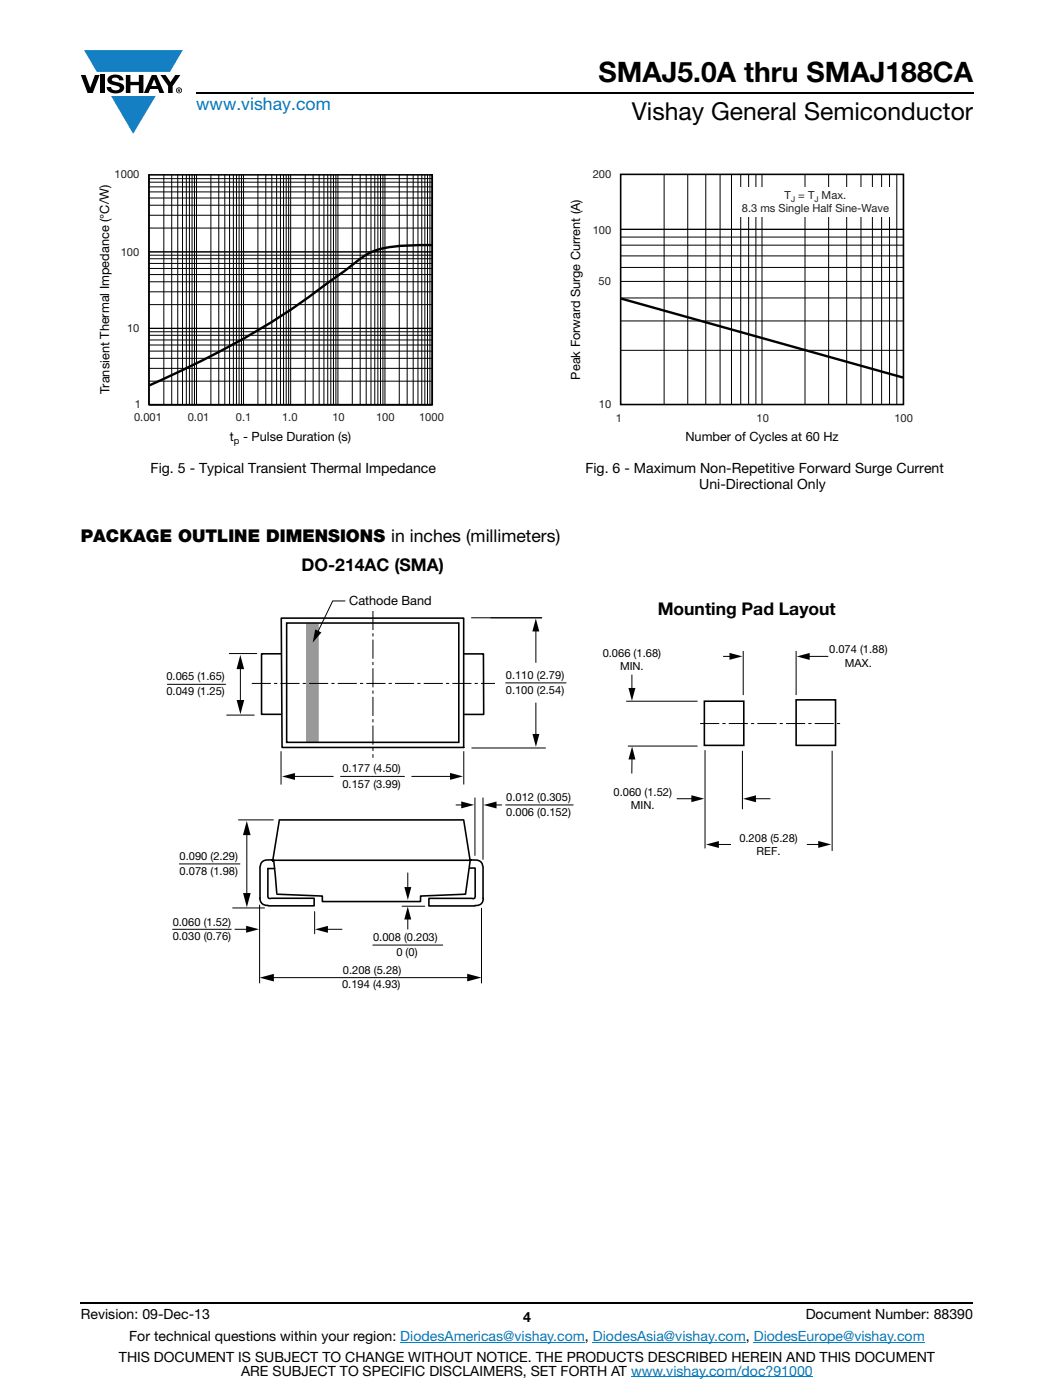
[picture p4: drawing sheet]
<svg xmlns="http://www.w3.org/2000/svg" width="210mm" height="279mm" viewBox="0 0 210 279" stroke-linecap="round" stroke-linejoin="round" font-family="sans-serif">
<g fill="#147fc3">
<path d="M16.8 10h19.7l-2.6 4.3h-1.1h-13.5z"/>
<path d="M22.2 19.2h8.9l-4.5 7.5z"/>
</g>
<g fill="#000">
<path d="M16.1 15h1l.9 2.5 .9-2.5h1l-1.4 3.6h-1zM20 15h.9v3.6h-.9zM21.8 15.3a2.1 2.1 0 0 1 2.7 .3l.1 .4h-.8a.79 .79 0 0 0-.7-.5 .79 .79 0 0 0-.8 .4l.2 .3 1 .2a1.08 1.08 0 0 1 1.3 1 1.08 1.08 0 0 1-1.1 1.2 1.73 1.73 0 0 1-2.4-1.2h.9a.96 .96 0 0 0 .8 .6 .96 .96 0 0 0 .9-.4 1.31 1.31 0 0 0-1.2-.6 1.03 1.03 0 0 1-1.1-.6 1.03 1.03 0 0 1 .2-1.1zM25.1 15h.9v1.3h1.7v-1.3h.9v3.6h-.9v-1.6h-1.7v1.6h-.9zM32 15h1l1 1.4 1-1.4h1l-1.6 2.2v1.4h-.9v-1.4z"/>
<path d="M30.7 15.9l.6 1.3h-1.1zM30.3 15l-1.6 3.6h.9l.4-.8h1.5l.3 .8h1l-1.6-3.6z"/>
<path d="M35.6 17.8h.2v.2h-.2zM35.5 17.7v.7h.1v-.3l.4 .3-.2-.3 .2-.2-.1-.2z"/>
<path d="M35.3 18a.46 .46 0 0 1 .9 0 .46 .46 0 0 1-.9 0zM35.1 18a.6 .6 0 0 0 1.2 0 .6 .6 0 0 0-1.2 0z"/>
</g>
<path d="M39.1 18.6h155M16.1 260h178" fill="none" stroke="#000" stroke-width=".36"/>
<path d="M79.9 267.9h36.8M118.3 267.9h30.5M125.9 274.8h36.3M150.4 267.9h34.1" fill="none" stroke="#007ec4" stroke-width=".2"/>
<path d="M19.6 33.7h69v55.5h-69z" fill="#fff"/>
<g fill="none" stroke="#000" stroke-width=".2">
<path d="M29.7 35.7h56.6M29.7 36.4h56.6M29.7 37.3h56.6M29.7 38.3h56.6M29.7 39.5h56.6M29.8 34.8v45.9M32.7 34.8v45.9M34.3 34.8v45.9M35.5 34.8v45.9M36.4 34.8v45.9M37.2 34.8v45.9M37.8 34.8v45.9"/>
<path d="M38.3 34.8v45.9M38.8 34.8v45.9M39.2 34.8v45.9M42.1 34.8v45.9M43.6 34.8v45.9M44.8 34.8v45.9M45.8 34.8v45.9M46.6 34.8v45.9M47.2 34.8v45.9M47.7 34.8v45.9M48.2 34.8v45.9M48.6 34.8v45.9"/>
<path d="M51.4 34.8v45.9M53 34.8v45.9M54.2 34.8v45.9M55.2 34.8v45.9M55.9 34.8v45.9M56.6 34.8v45.9M57.1 34.8v45.9M57.6 34.8v45.9M58 34.8v45.9M60.9 34.8v45.9M62.5 34.8v45.9M63.7 34.8v45.9"/>
<path d="M64.6 34.8v45.9M65.4 34.8v45.9M66 34.8v45.9M66.5 34.8v45.9M67 34.8v45.9M67.4 34.8v45.9M70.3 34.8v45.9M71.8 34.8v45.9M73.1 34.8v45.9M74 34.8v45.9M74.8 34.8v45.9M75.4 34.8v45.9"/>
<path d="M75.9 34.8v45.9M76.4 34.8v45.9M76.8 34.8v45.9M79.6 34.8v45.9M81.2 34.8v45.9M82.4 34.8v45.9M83.4 34.8v45.9M84.1 34.8v45.9M84.8 34.8v45.9M85.3 34.8v45.9M85.8 34.8v45.9M86.2 34.8v45.9"/>
<path d="M29.7 50.9h56.6M29.7 51.6h56.6M29.7 52.6h56.6M29.7 53.6h56.6M29.7 54.8h56.6M29.7 58.2h56.6M29.7 50.3h56.6M29.7 56.2h56.6M29.7 43h56.6M29.7 45.5h56.6M29.7 41h56.6M29.7 66.2h56.6"/>
<path d="M29.7 66.9h56.6M29.7 67.9h56.6M29.7 68.9h56.6M29.7 70.1h56.6M29.7 73.5h56.6M29.7 76.1h56.6M29.7 71.5h56.6M29.7 65.5h56.6M29.7 60.8h56.6M29.7 80.8h56.6"/>
</g>
<path d="M29.7 34.9h56.5v45.9h-56.5z" fill="none" stroke="#000" stroke-width=".32"/>
<path d="M86.2 48.9h-2.5a23.7 23.7 0 0 0-10.1 1.6l-1.6 1a348.1 348.1 0 0 1-17.6 12.6 197.9 197.9 0 0 1-24.6 12.8" fill="none" stroke="#000" stroke-width=".48"/>
<path d="M113.6 33.7h68.5v54.9h-68.5z" fill="#fff"/>
<g fill="none" stroke="#000" stroke-width=".2">
<path d="M132.5 34.8v45.9M137.2 34.8v45.9M140.8 34.8v45.9M143.6 34.8v45.9M145.9 34.8v45.9M147.8 34.8v45.9M149.3 34.8v45.9M150.8 34.8v45.9M152 34.8v45.9M160.6 34.8v45.9M165.3 34.8v45.9M168.9 34.8v45.9"/>
<path d="M171.8 34.8v45.9M174 34.8v45.9M175.9 34.8v45.9M177.4 34.8v45.9M178.9 34.8v45.9M123.8 45.8h56.4M123.8 59.5h56.4M123.8 56.2h56.4M123.8 53.4h56.4M123.8 51.1h56.4M123.8 48.9h56.4M123.8 47.3h56.4"/>
<path d="M123.8 69.9h56.4M123.8 64.1h56.4"/>
</g>
<path d="M123.8 34.8h56.4v45.9h-56.4z" fill="none" stroke="#000" stroke-width=".32"/>
<path d="M123.9 59.6l56.2 15.7" fill="none" stroke="#000" stroke-width=".48"/>
<g fill="#fff">
<path d="M147.4 37.4h30.6v5.8h-30.6z"/>
<path d="M33.2 111.1h143.9v86.6h-143.9z"/>
</g>
<path d="M62.3 124.4v23.7" fill="none" stroke="#999" stroke-width="2.5" stroke-linecap="butt"/>
<g fill="none" stroke="#000" stroke-width=".2">
<path d="M68.8 119.9h-2.4l-3.1 6.4M33.4 136.6h11.6M45.7 130.4h5.5M48 133v7.2M94.1 123.3h14M100.9 136.3h12M106.9 125.5v6.7M124.9 139.9h14.3M126.1 134.6v3.2M144.2 131h1.8M148.3 129.9v8.8M158.8 129.9v8.8"/>
<path d="M161 131h4.2M45.2 142.7h5.5M56.1 149.9v6.7M58.4 155h8.1M67.9 155h12.8M82.1 155h8.1M92.5 149.9v6.7M94.1 149.3h14.8M94.7 159.2v11.6M96.4 159.2v12.4M106.9 140.3v6.6M125.3 148.9h13.9"/>
<path d="M126.1 151.1l-.1 3.3M135 159.4h3.4M140.6 149.7v19.6M148.1 149.8v11.7M150.3 159.4h3.4M166 149.8v20M35.8 172.4h12.1M47.6 163.6h6.9M49.2 166.1v12.6M81.3 174.2v3.3M91 160.6h1.5M98.6 160.6h1.5"/>
<path d="M100.9 160.6h13.4M142.9 168.5h2.9M163.7 168.5h-2.7M34.4 185.5h11.7M46.4 181.2h6.4M49.6 185.5h-2.8M51.8 180.6v15.6M54.1 195.1h39.6M62.8 181.9v4.4M68.3 185.5h-3.4M74.4 188.6h13.9M80.2 180.9h4.5"/>
<path d="M81.3 183v2.4M96.1 181.2v15"/>
</g>
<g fill="#000">
<path d="M47.2 139.7h1.5l-.7 2.8zM47.9 130.7l.8 2.8h-1.5zM62.9 125.6l1.2 .6-1.7 2zM106.9 123.4l.7 2.6h-1.4zM125.4 137.3h1.4l-.7 2.6zM145.5 130.3l2.6 .7-2.6 .7zM158.9 131l2.6-.7v1.4zM56.3 155l2.5-.7v1.4zM89.8 154.3l2.6 .6-2.6 .7zM96.5 160.7l2.5-.7v1.3zM106.2 146.5h1.4l-.7 2.6zM126.1 149l.7 2.6h-1.4z"/>
<path d="M148.2 159.4l2.6-.7v1.4zM48.5 178.2h1.5l-.8 2.9zM49.2 163.8l.8 2.9h-1.5zM80.7 177h1.3l-.6 2.6zM92 159.9l2.6 .7-2.6 .7zM137.9 158.7l2.6 .7-2.6 .7zM140.8 168.5l2.6-.7v1.4zM163.2 167.8l2.6 .7-2.6 .7zM49.1 184.8l2.6 .7-2.6 .6zM51.8 195.1l2.8-.7v1.5zM62.8 185.5l2.6-.7v1.4zM81.3 180.9l.7 2.6h-1.4z"/>
<path d="M93.2 194.3l2.8 .8-2.8 .8z"/>
</g>
<g fill="none" stroke="#000" stroke-width=".32">
<path d="M56 130.5h-3.8v12.1h3.8M56.1 123.4h36.4v25.8h-36.2zM57.2 124.3h34.3v23.9h-34.3zM92.6 130.5h3.8l.1 12.1h-3.9M140.5 139.9h7.9v8.9h-7.9zM158.8 139.7h7.9v9.1h-7.9zM51.8 179.2a1.43 1.43 0 0 0 1.7 1.5M53.4 173.3h1.4M53.4 173.3v5.5l.2 .5h9.1v1.5h-9.2M54.2 171.6h.1a2.82 2.82 0 0 0-2.1 .5l-.3 1.1v6.1M54.6 171.7l-.2 .2 .2-.2 .6 6.6M55.7 163.6h36.8l1.3 8.1h-39.4l1.3-7.9"/>
<path d="M93.7 173.2h1.1v5.6l-.2 .5h-9v1.5h9.1M93.8 171.9l-.9 6.6-9 .3v1.1h-19.6v-1.1l-9.1-.3M94 171.6a2.82 2.82 0 0 1 2 .5l.4 1.1v6.1M96.4 179.2a1.38 1.38 0 0 1-1.7 1.5"/>
</g>
<path d="M50.2 136.4h48.5M74.4 121.9v29.3M139.7 144.4h27.9" fill="none" stroke="#000" stroke-width=".2" stroke-dasharray="3.8 .6 .6 .6" stroke-linecap="butt"/>
<text font-size="5.6" x="119.4" y="16.4">SMAJ5.0A thru SMAJ188CA</text>
<text font-size="4.9" x="126" y="24">Vishay General Semiconductor</text>
<text font-size="3.5" fill="#007ec4" x="39.1" y="21.9">www.vishay.com</text>
<g font-size="3.5">
<text x="16.1" y="108.2">PACKAGE OUTLINE DIMENSIONS in inches (millimeters)</text>
<text x="60.2" y="114">DO-214AC (SMA)</text>
<text x="131.2" y="122.6">Mounting Pad Layout</text>
</g>
<g font-size="2.8">
<text x="30" y="94.3">Fig. 5 - Typical Transient Thermal Impedance</text>
<text x="116.8" y="94.3">Fig. 6 - Maximum Non-Repetitive Forward Surge Current</text>
<text x="139.5" y="97.5">Uni-Directional Only</text>
<text x="16.1" y="263.3">Revision: 09-Dec-13</text>
<text x="104.3" y="263.8">4</text>
<text x="160.7" y="263.3">Document Number: 88390</text>
<text x="25.8" y="267.7">For technical questions within your region: DiodesAmericas@vishay.com, DiodesAsia@vishay.com, DiodesEurope@vishay.com</text>
<text x="23.7" y="271.7">THIS DOCUMENT IS SUBJECT TO CHANGE WITHOUT NOTICE. THE PRODUCTS DESCRIBED HEREIN AND THIS DOCUMENT</text>
<text x="48.1" y="274.6">ARE SUBJECT TO SPECIFIC DISCLAIMERS, SET FORTH AT www.vishay.com/doc?91000</text>
</g>
<g font-size="2.5">
<text x="115.7" y="75.7" transform="rotate(-90 115.7 75.7)">Peak Forward Surge Current (A)</text>
<text x="21.8" y="78.6" transform="rotate(-90 21.8 78.6)">Transient Thermal Impedance (°C/W)</text>
<text x="45.8" y="88">t</text>
<text x="48.5" y="88">- Pulse Duration (s)</text>
<text x="136.7" y="88">Number of Cycles at 60 Hz</text>
<text x="69.7" y="120.7">Cathode Band</text>
</g>
<g font-size="2.2" fill="#231f20">
<text x="22.9" y="35.5">1000</text>
<text x="118.3" y="35.5">200</text>
<text x="118.3" y="46.7">100</text>
<text x="24.1" y="51.1">100</text>
<text x="119.4" y="56.9">50</text>
<text x="25.4" y="66.3">10</text>
<text x="26.7" y="84">0.001</text>
<text x="26.9" y="81.5">1</text>
<text x="37.5" y="84">0.01</text>
<text x="47.1" y="84">0.1</text>
<text x="56.3" y="84">1.0</text>
<text x="66.3" y="84">10</text>
<text x="75" y="84">100</text>
<text x="83.6" y="84">1000</text>
<text x="119.5" y="81.4">10</text>
<text x="122.9" y="84.2">1</text>
<text x="150.9" y="84.2">10</text>
<text x="178.4" y="84.2">100</text>
</g>
<g font-size="2.2" fill="#211e1e">
<text x="156.5" y="39.6">T = T Max.</text>
<text x="148" y="42.3">8.3 ms Single Half Sine-Wave</text>
</g>
<g font-size="2.2">
<text x="120.2" y="131.1">0.066 (1.68)</text>
<text x="165.4" y="130.4">0.074 (1.88)</text>
<text x="33.2" y="135.8">0.065 (1.65)</text>
<text x="100.9" y="135.5">0.110 (2.79)</text>
<text x="123.7" y="133.8">MIN.</text>
<text x="168.6" y="133">MAX.</text>
<text x="33.2" y="138.8">0.049 (1.25)</text>
<text x="100.9" y="138.5">0.100 (2.54)</text>
<text x="68.3" y="154">0.177 (4.50)</text>
<text x="68.3" y="157.3">0.157 (3.99)</text>
<text x="101" y="159.9">0.012 (0.305)</text>
<text x="122.4" y="158.8">0.060 (1.52)</text>
<text x="125.9" y="161.4">MIN.</text>
<text x="101" y="162.8">0.006 (0.152)</text>
<text x="147.5" y="167.9">0.208 (5.28)</text>
<text x="35.8" y="171.7">0.090 (2.29)</text>
<text x="150.9" y="170.6">REF.</text>
<text x="35.8" y="174.6">0.078 (1.98)</text>
<text x="34.5" y="184.7">0.060 (1.52)</text>
<text x="34.5" y="187.6">0.030 (0.76)</text>
<text x="74.4" y="187.9">0.008 (0.203)</text>
<text x="79.1" y="190.8">0 (0)</text>
<text x="68.2" y="197.3">0.194 (4.93)</text>
<text x="68.4" y="194.4">0.208 (5.28)</text>
</g>
<text font-size="1.9" x="46.6" y="88.7">p</text>
<g font-size="1.6" fill="#211e1e">
<text x="157.8" y="40.3">J</text>
<text x="162.5" y="40.3">J</text>
</g>
</svg>
